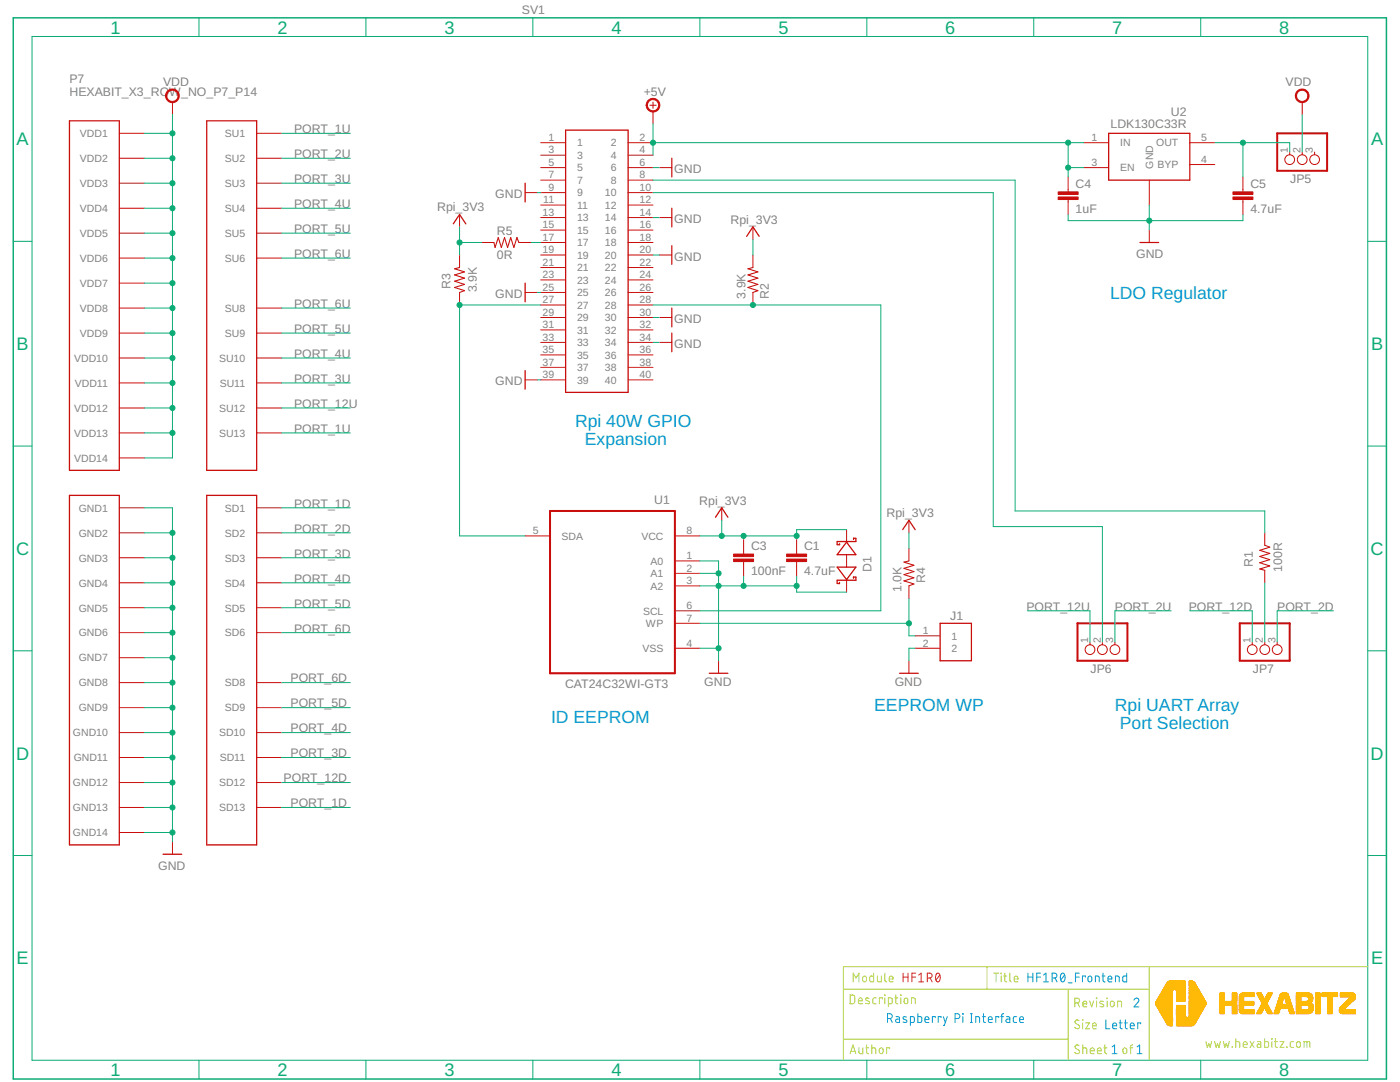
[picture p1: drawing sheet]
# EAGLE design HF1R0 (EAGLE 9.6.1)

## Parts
C1  4.7uF  C-0805  [C-0805]
C3  100nF  C-0603  [C-0603]
C4  1uF  C-0805  [C-0805]
C5  4.7uF  C-0805  [C-0805]
D1  BOURNS_CDSOD323-T03SCBOURNS_CDSOD323-T03SC_0_0  [BOURNS_CDSOD323-T03SC_0]
J1  3-644456-2  [TE_3-644456-2]
JP5  PINHD-1X3  [1X03]
JP6  PINHD-1X3  [1X03]
JP7  PINHD-1X3  [1X03]
P7  HEXABIT_X3_ROW_NO_P7_P14  [HEXABIT_X3_ROW_NO_P7_P14]
R1  100R  R-0603  [R-0603]
R2  3.9K  R-0603  [R-0603]
R3  3.9K  R-0603  [R-0603]
R4  1.0K  R-0603  [R-0603]
R5  0R  R-0603  [R-0603]
SV1  PPTC202LFBN-RC  2223  [RHDR40W64P254X254_2X20_5105X50]
TRIMBLE-LOGO2  HEXABITZ-LOGO  [HEXABITZ-LOGO]
U1  CAT24C32WI-GT3  [SOIC127P600X175-8N]
U2  LDK130C33R  [SOT65P210X110-5N]

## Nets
+3V3: C1.1 C3.1 D1.2(C) R2.2 R3.2 R4.2 R5.2 U1.8(VCC) ; supply symbol labelled Rpi_3V3
+5V: C4.1 SV1.2 SV1.4 U2.1(IN) U2.3(EN)
GND: C1.2 C3.2 C4.2 C5.2 D1.1(A) J1.2 P7.PAD_PD15(GND1) P7.PAD_PD16(GND2) P7.PAD_PD17(GND3) P7.PAD_PD18(GND4) P7.PAD_PD19(GND5) P7.PAD_PD20(GND6) P7.PAD_PD21(GND7) P7.PAD_PD22(GND8) P7.PAD_PD23(GND9) P7.PAD_PD24(GND10) P7.PAD_PD25(GND11) P7.PAD_PD26(GND12) P7.PAD_PD27(GND13) P7.PAD_PD28(GND14) SV1.6 SV1.9 SV1.14 SV1.20 SV1.25 SV1.30 SV1.34 SV1.39 U1.1(A0) U1.2(A1) U1.3(A2) U1.4(VSS) U2.2(GND)
ID_SC: R2.1 SV1.28 U1.6(SCL)
ID_SD: R3.1 SV1.27 U1.5(SDA)
N$1: JP7.2 R1.2
N$2: J1.1 R4.1 U1.7(WP)
N$3: R5.1 SV1.17
N$5: C5.1 JP5.1 U2.5(OUT)
PORT_1D: P7.PAD_PD1(SD1) P7.PAD_PD13(SD13)
PORT_1U: P7.PAD_PU1(SU1) P7.PAD_PU13(SU13)
PORT_2D: JP7.3 P7.PAD_PD2(SD2)
PORT_2U: JP6.3 P7.PAD_PU2(SU2)
PORT_3D: P7.PAD_PD3(SD3) P7.PAD_PD11(SD11)
PORT_3U: P7.PAD_PU3(SU3) P7.PAD_PU11(SU11)
PORT_4D: P7.PAD_PD4(SD4) P7.PAD_PD10(SD10)
PORT_4U: P7.PAD_PU4(SU4) P7.PAD_PU10(SU10)
PORT_5D: P7.PAD_PD5(SD5) P7.PAD_PD9(SD9)
PORT_5U: P7.PAD_PU5(SU5) P7.PAD_PU9(SU9)
PORT_6D: P7.PAD_PD6(SD6) P7.PAD_PD8(SD8)
PORT_6U: P7.PAD_PU6(SU6) P7.PAD_PU8(SU8)
PORT_12D: JP7.1 P7.PAD_PD12(SD12)
PORT_12U: JP6.1 P7.PAD_PU12(SU12)
RXD0: JP6.2 SV1.10
TXD0: R1.1 SV1.8
VDD: JP5.2 P7.PAD_PU15(VDD1) P7.PAD_PU16(VDD2) P7.PAD_PU17(VDD3) P7.PAD_PU18(VDD4) P7.PAD_PU19(VDD5) P7.PAD_PU20(VDD6) P7.PAD_PU21(VDD7) P7.PAD_PU22(VDD8) P7.PAD_PU23(VDD9) P7.PAD_PU24(VDD10) P7.PAD_PU25(VDD11) P7.PAD_PU26(VDD12) P7.PAD_PU27(VDD13) P7.PAD_PU28(VDD14)
Unconnected: JP5.3 SV1.1 SV1.3 SV1.5 SV1.7 SV1.11 SV1.12 SV1.13 SV1.15 SV1.16 SV1.18 SV1.19 SV1.21 SV1.22 SV1.23 SV1.24 SV1.26 SV1.29 SV1.31 SV1.32 SV1.33 SV1.35 SV1.36 SV1.37 SV1.38 SV1.40 U2.4(BYP)

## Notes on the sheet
- LDO Regulator
- Rpi 40W GPIO
    Expansion
- EEPROM WP
- ID EEPROM
- Rpi UART Array
   Port Selection
- Module | HF1R0 | Title | HF1R0_Frontend
- Description | Revision | 2
- Raspberry Pi Interface
- Size | Letter
- www.hexabitz.com
- Author | Sheet   of | 1 | 1
